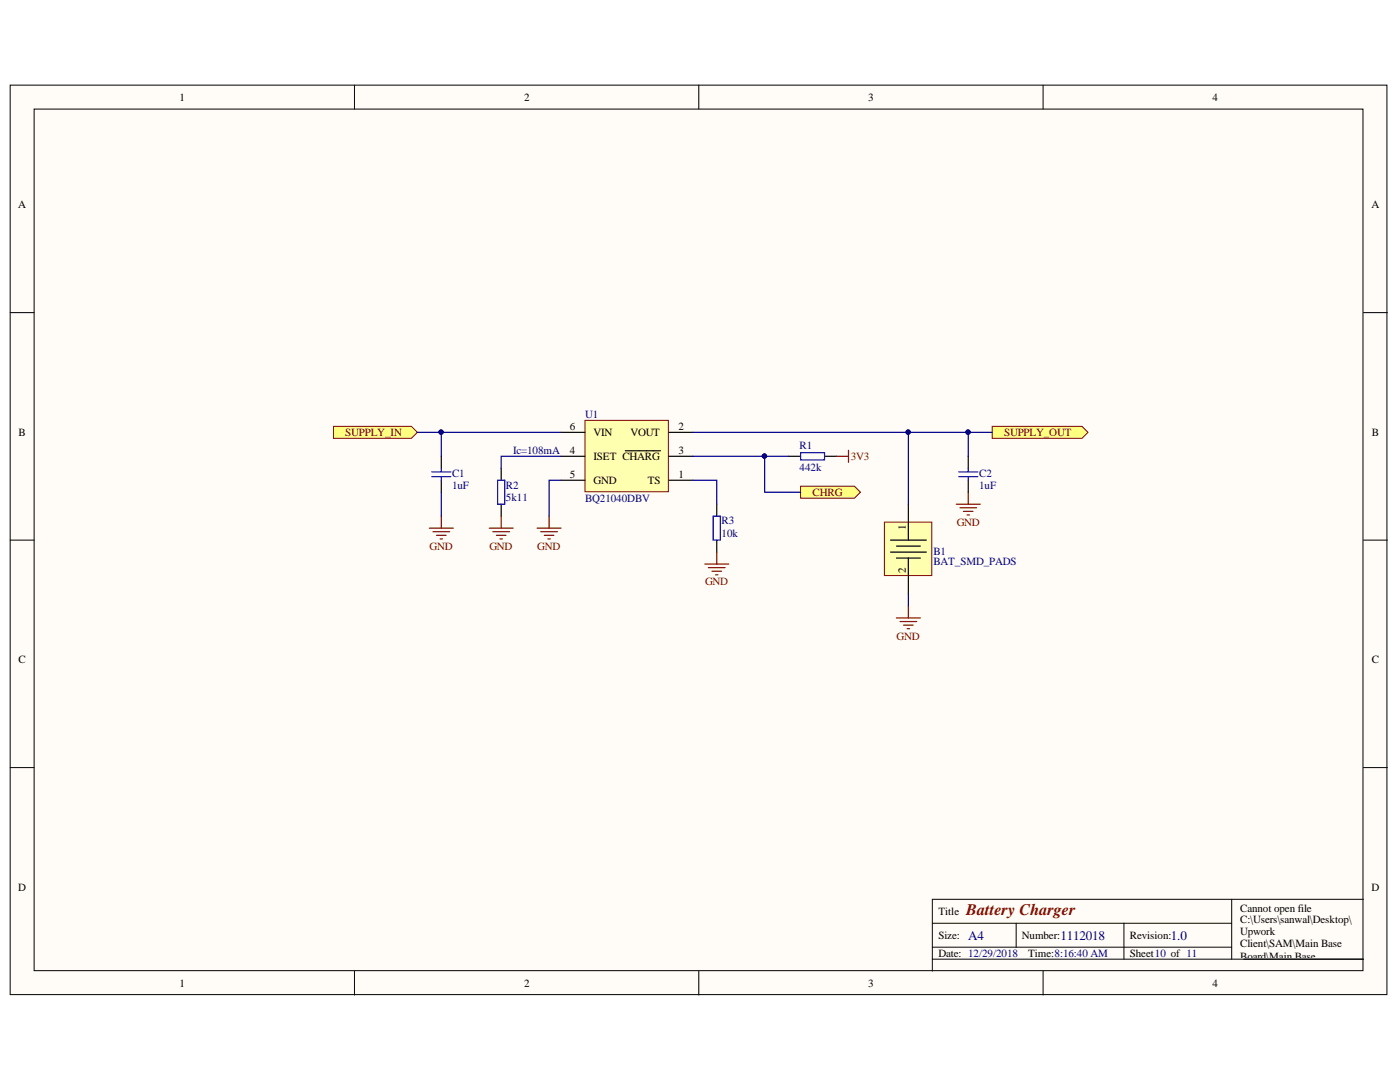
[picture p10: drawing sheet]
<svg xmlns="http://www.w3.org/2000/svg" width="279mm" height="216mm" viewBox="0 0 279 216" stroke-linecap="round" stroke-linejoin="round" font-family="sans-serif">
<g fill="#fffcf8" stroke="#000" stroke-width=".2">
<path d="M2 17h274.8v181.5h-274.8z"/>
<path d="M6.8 21.8h265.2v171.9h-265.2z"/>
</g>
<g fill="none" stroke="#000" stroke-width=".2">
<path d="M70.7 17v4.8M139.5 17v4.8M208.2 17v4.8M2 62.4h4.8M272.1 62.4h4.8M2 107.8h4.8M272.1 107.8h4.8M2 153.2h4.8M272.1 153.2h4.8M245.8 179.4v12M272.1 179.4h-86v14.4M70.7 193.8v4.8"/>
<path d="M139.5 193.8v4.8M186.1 184.2h59.7M186.1 191.4h86M186.1 189h59.7M202.8 184.2v4.8M208.2 193.8v4.8M224.3 184.2v7.2"/>
</g>
<g fill="#ffff80" stroke="#800000" stroke-width=".2">
<path d="M198 85.1h17.9l1.2 1.2-1.2 1.2h-17.9z" fill-rule="evenodd"/>
<path d="M66.6 85.1h15.5l1.2 1.2-1.2 1.2h-15.5z" fill-rule="evenodd"/>
</g>
<path d="M88.1 91v2.4M88.1 95.8v2.4M100 93.4v2.4M100 100.6v2.4" fill="none" stroke="#000" stroke-width=".24"/>
<path d="M86.2 95.1h3.8M86.2 94.2h3.8M88.1 93.4v.8M88.1 95.1v.7" fill="none" stroke="#00f" stroke-width=".24"/>
<g fill="none" stroke="#800000" stroke-width=".24">
<path d="M193.2 98.2v2.4M85.7 105.4h4.8M86.4 106.1h3.3M87.1 106.8h1.9M87.8 107.5h.5M88.1 103v2.4M97.6 105.4h4.8M98.3 106.1h3.4M99.1 106.8h1.9M99.8 107.5h.5M100 103v2.4M107.2 105.4h4.8"/>
<path d="M107.9 106.1h3.4M108.6 106.8h1.9M109.3 107.5h.5M109.6 103v2.4M190.8 100.6h4.8M191.6 101.3h3.3M192.3 102h1.9M193 102.8h.5"/>
</g>
<path d="M99.3 95.8h1.4v4.8h-1.4z" fill="none" stroke="#0000bf" stroke-width=".24"/>
<path d="M176.5 104.2h9.5v10.6h-9.5z" fill="#ffffb0" stroke="#800000" stroke-width=".2"/>
<path d="M143 100.6v2.4M143 107.8v2.4M177.7 107.8h7.2M177.7 110.2h7.2M178.9 109h4.8M178.9 111.4h4.8M181.3 100.6v7.2M181.3 111.4v7.1" fill="none" stroke="#000" stroke-width=".24"/>
<path d="M140.7 112.6h4.7M141.4 113.3h3.3M142.1 114h1.9M142.8 114.7h.5M143 110.2v2.4M178.9 123.3h4.8M179.6 124h3.4M180.3 124.7h1.9M181 125.5h.5M181.3 120.9v2.4" fill="none" stroke="#800000" stroke-width=".24"/>
<path d="M142.3 103h1.5v4.8h-1.5z" fill="none" stroke="#0000bf" stroke-width=".24"/>
<path d="M116.8 83.9h16.6v14.2h-16.6z" fill="#ffffb0" stroke="#800000" stroke-width=".2"/>
<g fill="none" stroke="#000" stroke-width=".24">
<path d="M112 95.8h4.8M112 86.3h4.8M112 91h4.8M124.8 90h1.3M126.1 90h1.4M127.6 90h4.2M133.5 95.8h4.8M133.5 86.3h4.8M133.5 91h4.8M157.4 91h2.4M164.6 91h2.3M193.2 91v2.4"/>
<path d="M193.2 95.8v2.4"/>
</g>
<path d="M191.3 95.1h3.8M191.3 94.2h3.8M193.2 93.4v.8M193.2 95.1v.7" fill="none" stroke="#00f" stroke-width=".24"/>
<path d="M159.8 90.3h4.8v1.5h-4.8z" fill="none" stroke="#0000bf" stroke-width=".24"/>
<path d="M83.3 86.3h28.7M88.1 86.3v4.7M88.1 98.2v4.8M112 95.8h-2.4v7.2M112 91h-12v2.4M138.3 95.8h4.7v4.8M138.3 91h19.1M138.3 86.3h59.7M181.3 86.3v14.3M193.2 86.3v4.7M181.3 118.5v2.4" fill="none" stroke="#000080" stroke-width=".24"/>
<g fill="#000080" stroke="#000080" stroke-width=".2">
<circle cx="88" cy="86.2" r=".43"/>
<circle cx="193.2" cy="86.2" r=".43"/>
<circle cx="181.2" cy="86.2" r=".43"/>
<circle cx="152.6" cy="91" r=".43"/>
</g>
<path d="M159.8 97h10.7l1.2 1.2-1.2 1.2h-10.7z" fill-rule="evenodd" fill="#ffff80" stroke="#800000" stroke-width=".2"/>
<path d="M152.6 91v7.2h7.2" fill="none" stroke="#000080" stroke-width=".24"/>
<circle cx="152.6" cy="91" r=".43" fill="#000080" stroke="#000080" stroke-width=".2"/>
<path d="M166.9 91h2.4M169.3 89.9v2.3" fill="none" stroke="#800000" stroke-width=".24"/>
<text font-size="3.2" fill="#800000" x="192.8" y="182.6">BatteryCharger</text>
<g font-size="2.6" fill="#000080">
<text x="193.2" y="187.5">A4</text>
<text x="211.6" y="187.5">1112018</text>
<text x="233.6" y="187.5">1.0</text>
</g>
<g font-size="2.2">
<text x="35.9" y="20.1">1</text>
<text x="104.6" y="20.1">2</text>
<text x="173.3" y="20.1">3</text>
<text x="242" y="20.1">4</text>
<text x="3.6" y="41.6">A</text>
<text x="273.7" y="41.6">A</text>
<text x="3.7" y="87">B</text>
<text x="113.7" y="85.8">6</text>
<text x="118.5" y="87">VIN</text>
<text x="125.8" y="87">VOUT</text>
<text x="135.4" y="85.8">2</text>
<text x="273.8" y="87">B</text>
<text x="113.7" y="90.6">4</text>
<text x="113.7" y="95.4">5</text>
<text x="118.5" y="91.8">ISET CHARG</text>
<text x="135.4" y="95.4">1</text>
<text x="135.4" y="90.6">3</text>
<text x="118.5" y="96.5">GND</text>
<text x="129.3" y="96.5">TS</text>
<text x="180.8" y="105.8" transform="rotate(-90 180.8 105.8)">1</text>
<text x="180.8" y="114.4" transform="rotate(-90 180.8 114.4)">2</text>
<text x="3.7" y="132.4">C</text>
<text x="273.8" y="132.4">C</text>
<text x="3.6" y="177.8">D</text>
<text x="273.7" y="177.8">D</text>
<text x="187.3" y="182.6">Title</text>
<text x="247.5" y="181.9">Cannot open file</text>
<text x="247.5" y="184.3">C:\Users\sanwal\Desktop\</text>
<text x="187.3" y="187.3">Size:</text>
<text x="187.3" y="191">Date: 12/29/2018</text>
<text x="204" y="187.3">Number:</text>
<text x="205.2" y="191">Time:8:16:40 AM</text>
<text x="225.5" y="187.3">Revision:</text>
<text x="225.5" y="191">Sheet10 of 11</text>
<text x="247.5" y="186.6">Upwork</text>
<text x="247.5" y="189">Client\SAM\Main Base</text>
<text x="247.5" y="191.5">Board\Main Base</text>
<text x="35.9" y="196.9">1</text>
<text x="104.6" y="196.9">2</text>
<text x="173.3" y="196.9">3</text>
<text x="242" y="196.9">4</text>
<text x="247.5" y="193.8">Board\Main Base</text>
<text x="247.5" y="198.6">Files\Logo.png</text>
</g>
<g font-size="2.2" fill="#000080">
<text x="116.8" y="83.4">U1</text>
<text x="159.6" y="89.6">R1</text>
<text x="90.2" y="95.1">C1</text>
<text x="102.4" y="90.6">Ic=108mA</text>
<text x="159.6" y="93.9">442k</text>
<text x="195.4" y="95.1">C2</text>
<text x="90.2" y="97.5">1uF</text>
<text x="101" y="97.5">R2</text>
<text x="101" y="99.9">5k11</text>
<text x="116.8" y="100.2">BQ21040DBV</text>
<text x="195.4" y="97.5">1uF</text>
<text x="144" y="104.6">R3</text>
<text x="144" y="107.1">10k</text>
<text x="186.3" y="110.7">B1</text>
<text x="186.3" y="112.8">BAT_SMD_PADS</text>
</g>
<g font-size="2.2" fill="#800000">
<text x="68.9" y="87">SUPPLY_IN</text>
<text x="200.4" y="87">SUPPLY_OUT</text>
<text x="169.8" y="91.8">3V3</text>
<text x="162.2" y="99">CHRG</text>
<text x="190.9" y="104.9">GND</text>
<text x="85.7" y="109.7">GND</text>
<text x="97.7" y="109.7">GND</text>
<text x="107.2" y="109.7">GND</text>
<text x="140.7" y="116.8">GND</text>
<text x="178.9" y="127.6">GND</text>
</g>
</svg>
